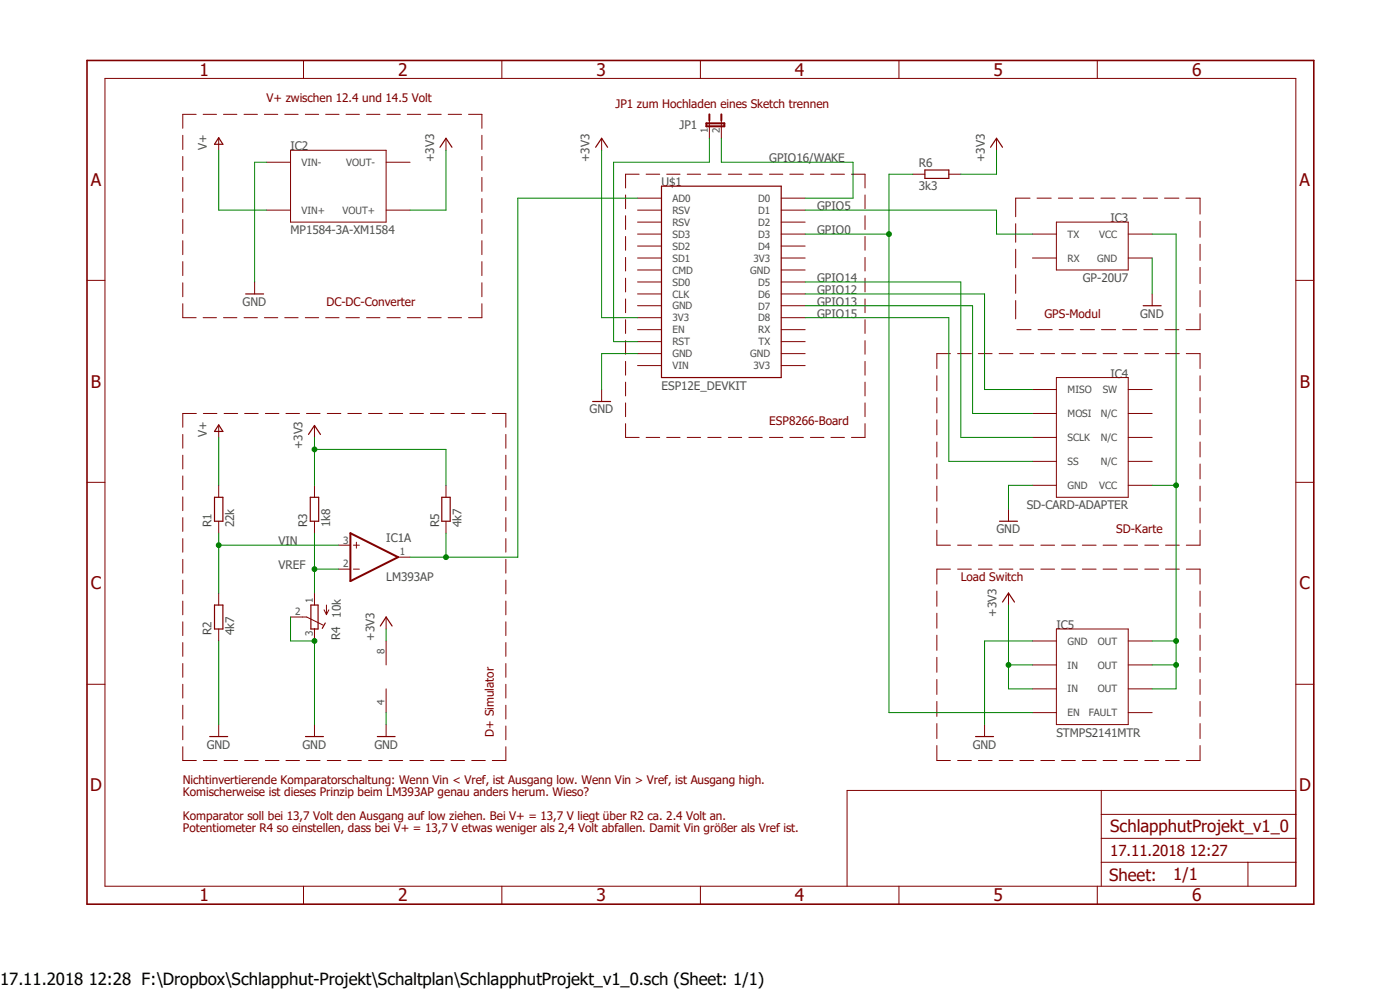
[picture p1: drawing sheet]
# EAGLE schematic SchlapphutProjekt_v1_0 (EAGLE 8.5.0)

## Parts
IC1  LM393AP  LM393N  [DIL08]
IC2  MP1584-3A-XM1584  [KA278R33CTU]
IC3  GP-20U7  GY-GPS6MV2  [KA278R33CTU]
IC4  SD-CARD-ADAPTER  [SD-CARD-ADAPTER]
IC5  STMPS2141MTR  [STMPS2141MTR]
JP1  JP1 zum Hochladen eines Sketch trennen  JP1E  [JP1]
R1  22k  R-EU_0207/12  [0207/12]
R2  4k7  R-EU_0207/12  [0207/12]
R3  1k8  R-EU_0207/12  [0207/12]
R4  10k  R-TRIMM64Z  [RTRIM64Z]
R5  4k7  R-EU_0207/12  [0207/12]
R6  3k3  R-EU_0207/12  [0207/12]
U$1  ESP12E_DEVKIT  [ESP12E_DEVKIT]

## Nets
+3V3: IC1.8(P:V+) IC2.3(VOUT+) IC5.P$4(IN) IC5.P$5(IN) R3.2 R5.2 R6.2 U$1.3V3@0(3V3)
GND: IC1.4(P:V-) IC2.2(VIN-) IC3.4(GND) IC4.6(GND) IC5.P$3(GND) R2.1 R4.2(S) R4.3(E) U$1.GND@1(GND)
GPIO0: IC5.P$1(EN) R6.1 U$1.D3
GPIO5: IC3.3(TX) U$1.D1
GPIO12: IC4.10(MISO) U$1.D6
GPIO13: IC4.9(MOSI) U$1.D7
GPIO14: IC4.8(SCLK) U$1.D5
GPIO15: IC4.7(SS) U$1.D8
GPIO16/WAKE: JP1.2 U$1.D0
N$3: IC1.1(A:OUT) R5.1 U$1.AD0
N$6: IC3.1(VCC) IC4.5(VCC) IC5.P$6(OUT) IC5.P$7(OUT) IC5.P$8(OUT)
V+: IC2.1(VIN+) R1.2
VIN: IC1.3(A:+IN) R1.1 R2.2
VREF: IC1.2(A:-IN) R3.1 R4.1(A)
WAKE: JP1.1 U$1.RST
Unconnected: IC1.5(B:+IN) IC1.6(B:-IN) IC1.7(B:OUT) IC3.2(RX) IC4.1(SW) IC4.2(N/C) IC4.3(N/C) IC4.4(N/C) IC5.P$2(FAULT) U$1.3V3@1(3V3) U$1.3V3@2(3V3) U$1.CLK U$1.CMD U$1.D2 U$1.D4 U$1.EN U$1.GND@0(GND) U$1.GND@2(GND) U$1.GND@3(GND) U$1.RSV@0(RSV) U$1.RSV@1(RSV) U$1.RX U$1.SD0 U$1.SD1 U$1.SD2 U$1.SD3 U$1.TX U$1.VIN

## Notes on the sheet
- V+ zwischen 12.4 und 14.5 Volt
- DC-DC-Converter
- GPS-Modul
- ESP8266-Board
- SD-Karte
- Load Switch
- D+ Simulator
- Nichtinvertierende Komparatorschaltung: Wenn Vin < Vref, ist Ausgang low. Wenn Vin > Vref, ist Ausgang high.
- Komischerweise ist dieses Prinzip beim LM393AP genau anders herum. Wieso?
- Komparator soll bei 13,7 Volt den Ausgang auf low ziehen. Bei V+ = 13,7 V liegt über R2 ca. 2.4 Volt an.
- Potentiometer R4 so einstellen, dass bei V+ = 13,7 V etwas weniger als 2,4 Volt abfallen. Damit Vin größer als Vref ist.

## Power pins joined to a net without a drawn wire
VOUT-: IC2.4(VOUT-)
